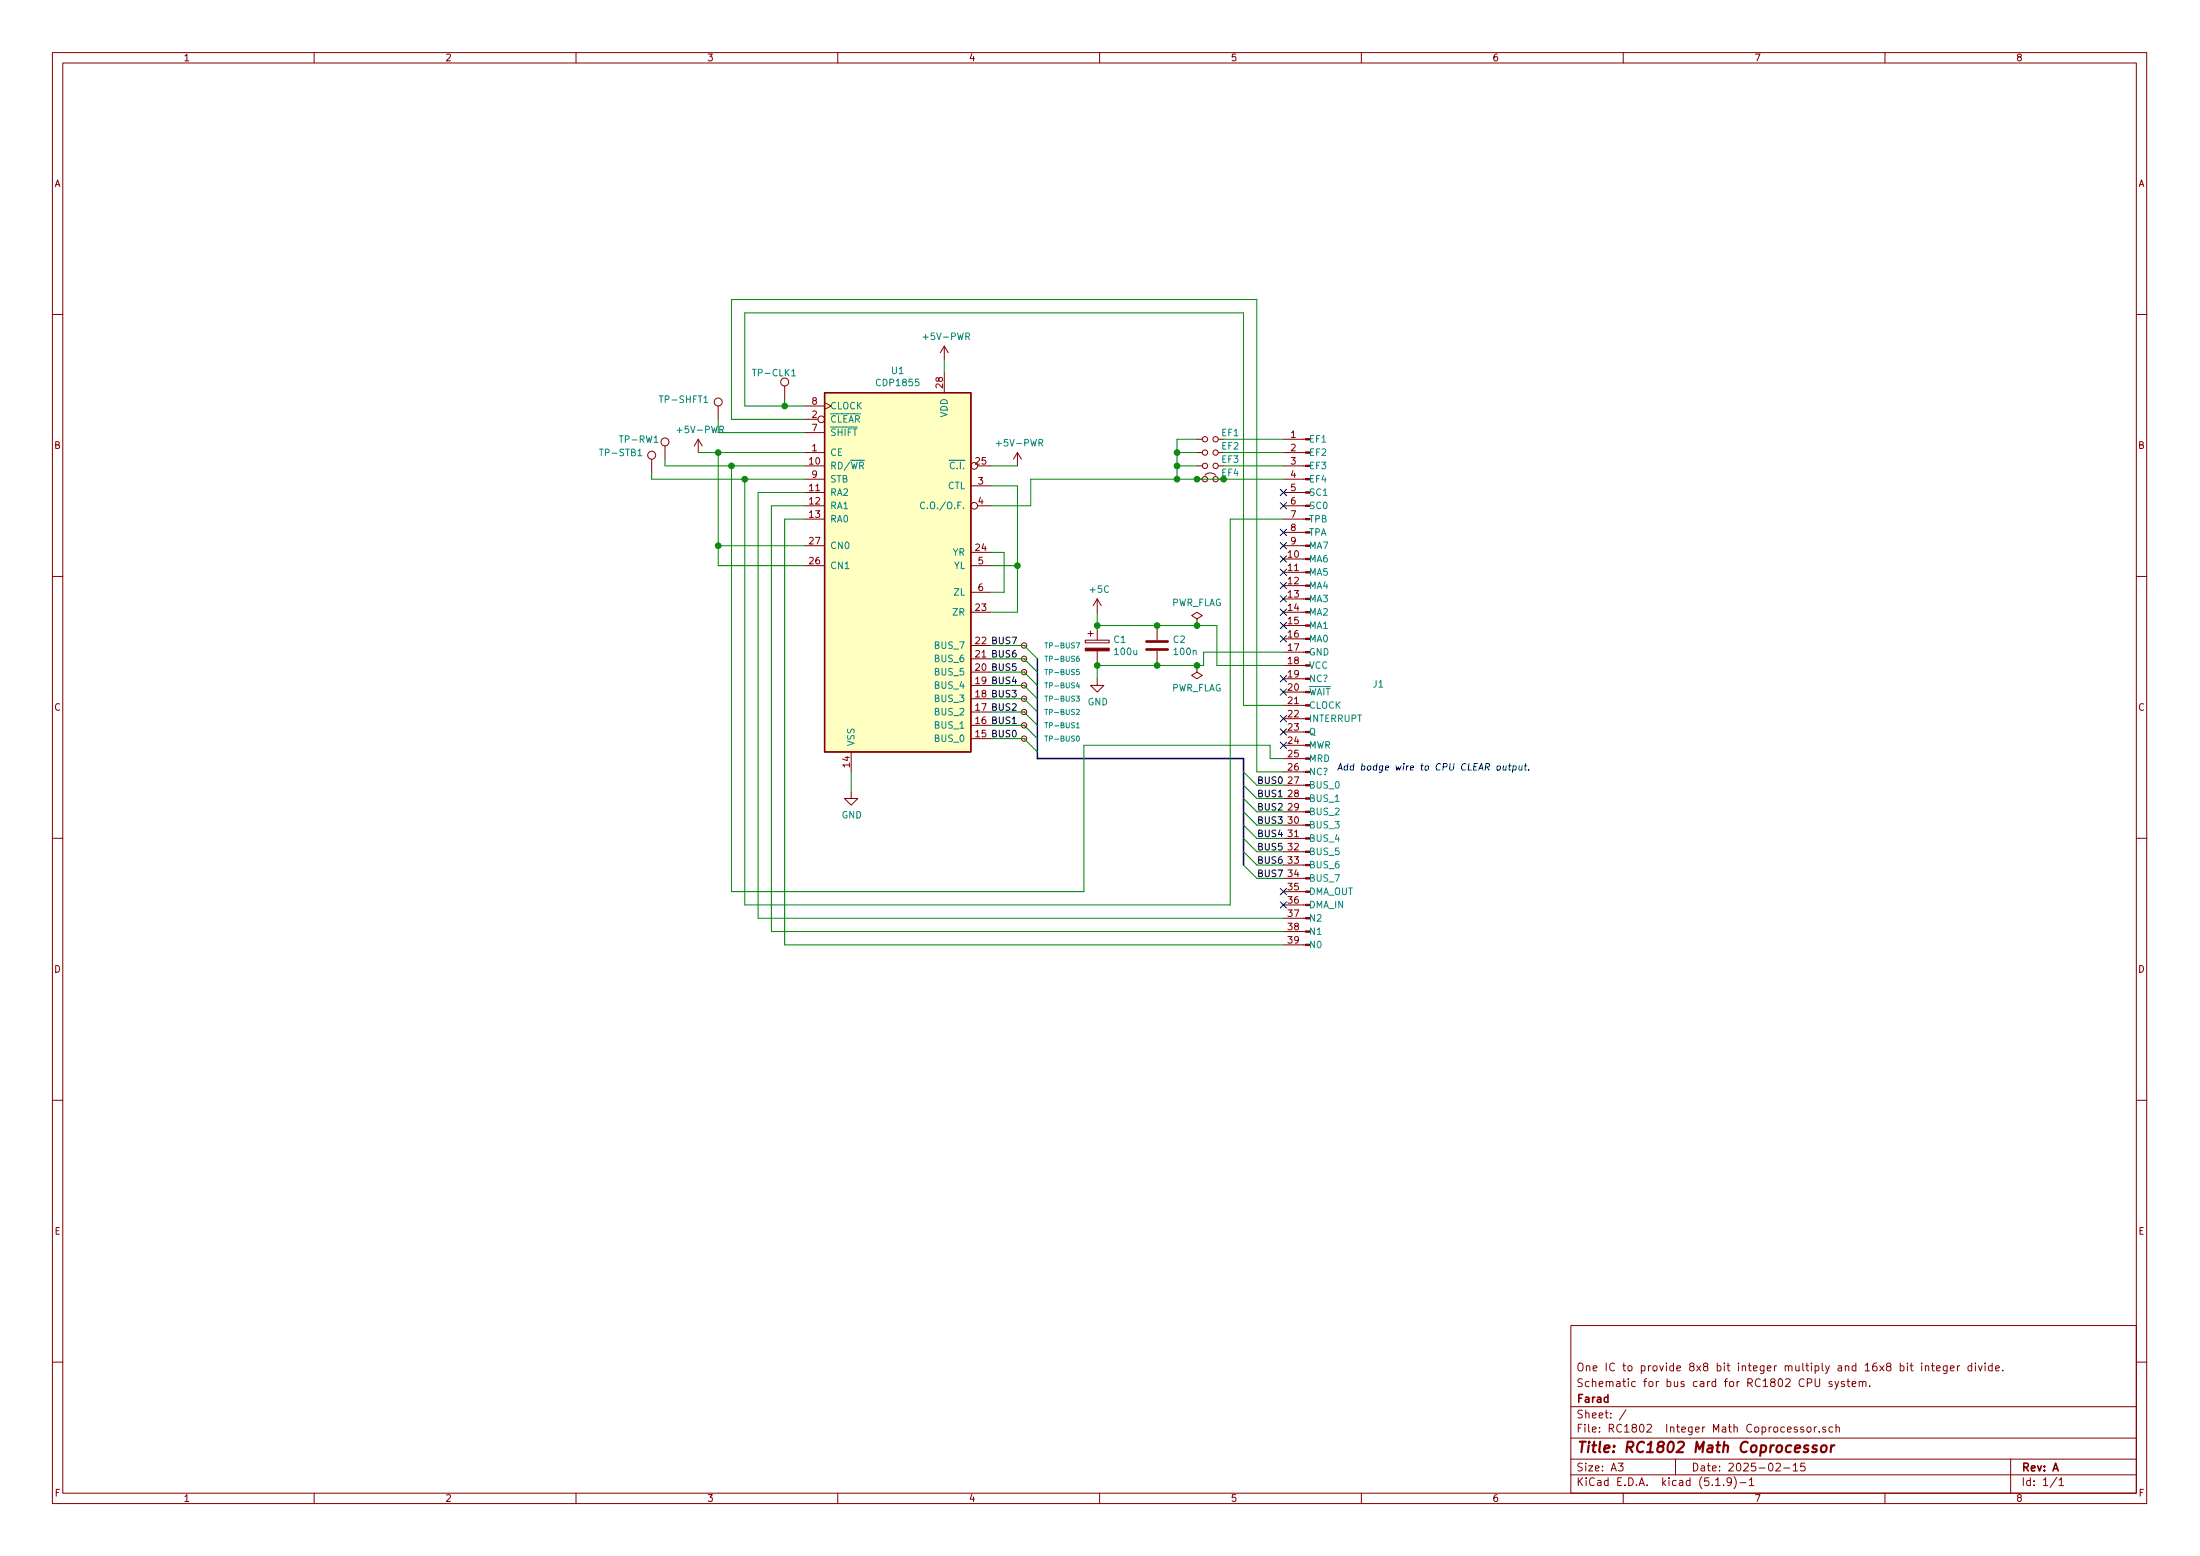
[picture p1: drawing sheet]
EESchema Schematic File Version 4
EELAYER 30 0
EELAYER END
$Descr A3 16535 11693
encoding utf-8
Sheet 1 1
Title "RC1802 Math Coprocessor"
Date "2025-02-15"
Rev "A"
Comp "Farad"
Comment1 "Schematic for bus card for RC1802 CPU system."
Comment2 "One IC to provide 8x8 bit integer multiply and 16x8 bit integer divide."
Comment3 ""
Comment4 ""
$EndDescr
$Comp
L power:GND #PWR0101
U 1 1
P 6400 5950
F 0 "#PWR0101" H 6400 5700 50  0001 C CNN
F 1 "GND" H 6405 5777 50  0000 C CNN
F 2 "" H 6400 5950 50  0001 C CNN
F 3 "" H 6400 5950 50  0001 C CNN
	1    6400 5950
	1    0    0    -1  
$EndComp
Entry Wire Line
	7700 4850 7800 4950
Entry Wire Line
	7700 4950 7800 5050
Entry Wire Line
	7700 5050 7800 5150
Entry Wire Line
	7700 5150 7800 5250
Entry Wire Line
	7700 5250 7800 5350
Entry Wire Line
	7700 5350 7800 5450
Entry Wire Line
	7700 5450 7800 5550
Entry Wire Line
	7700 5550 7800 5650
Wire Wire Line
	5500 2250 5500 3150
Text Notes 10050 5800 0    50   Italic 0
Add bodge wire to CPU CLEAR output.
Wire Wire Line
	9650 5300 9350 5300
Wire Wire Line
	5600 2350 5600 3050
Wire Wire Line
	5400 4100 5400 3400
Wire Wire Line
	5800 3800 5800 7000
Wire Wire Line
	5500 3500 5500 6700
Wire Wire Line
	8150 6700 8150 5600
Wire Wire Line
	9550 5600 9550 5700
Wire Wire Line
	7750 3800 7750 3600
Wire Wire Line
	7650 4250 7650 4600
Wire Wire Line
	7650 3650 7650 4250
Connection ~ 7650 4250
Wire Wire Line
	7550 4150 7550 4450
$Comp
L Device:CP C1
U 1 1
P 8250 4850
F 0 "C1" H 8368 4896 50  0000 L CNN
F 1 "100u" H 8368 4805 50  0000 L CNN
F 2 "CP_Radial_D5.0mm_P2.50mm" H 8288 4700 50  0001 C CNN
F 3 "~" H 8250 4850 50  0001 C CNN
	1    8250 4850
	1    0    0    -1  
$EndComp
$Comp
L Device:C C2
U 1 1
P 8700 4850
F 0 "C2" H 8815 4896 50  0000 L CNN
F 1 "100n" H 8815 4805 50  0000 L CNN
F 2 "C_Disc_D4.7mm_W2.5mm_P5.00mm" H 8738 4700 50  0001 C CNN
F 3 "~" H 8700 4850 50  0001 C CNN
	1    8700 4850
	1    0    0    -1  
$EndComp
$Comp
L power:+5C #PWR0105
U 1 1
P 8250 4600
F 0 "#PWR0105" H 8250 4450 50  0001 C CNN
F 1 "+5C" H 8265 4773 50  0000 C CNN
F 2 "" H 8250 4600 50  0001 C CNN
F 3 "" H 8250 4600 50  0001 C CNN
	1    8250 4600
	1    0    0    -1  
$EndComp
$Comp
L power:GND #PWR0106
U 1 1
P 8250 5100
F 0 "#PWR0106" H 8250 4850 50  0001 C CNN
F 1 "GND" H 8255 4927 50  0000 C CNN
F 2 "" H 8250 5100 50  0001 C CNN
F 3 "" H 8250 5100 50  0001 C CNN
	1    8250 5100
	1    0    0    -1  
$EndComp
Wire Wire Line
	8250 4600 8250 4700
Connection ~ 8250 4700
Wire Wire Line
	8700 4700 9000 4700
Wire Wire Line
	9150 4700 9150 5000
Connection ~ 8700 4700
Wire Wire Line
	8250 5100 8250 5000
Connection ~ 8250 5000
Wire Wire Line
	9050 5000 9050 4900
Connection ~ 8700 5000
Connection ~ 5400 3400
Wire Wire Line
	5400 3400 5250 3400
Wire Wire Line
	5500 6700 8150 6700
Wire Wire Line
	8250 4700 8700 4700
Wire Wire Line
	8250 5000 8700 5000
Wire Wire Line
	9550 5700 9650 5700
Wire Wire Line
	9250 3900 9650 3900
Wire Wire Line
	5900 3900 5900 7100
Wire Wire Line
	9350 2350 9350 5300
Wire Wire Line
	5700 3700 5700 6900
Wire Wire Line
	9450 6500 9650 6500
Wire Wire Line
	9450 6400 9650 6400
Wire Wire Line
	9450 6300 9650 6300
Wire Wire Line
	9450 6200 9650 6200
Wire Wire Line
	9450 6100 9650 6100
Wire Wire Line
	9450 6000 9650 6000
Wire Wire Line
	9450 5800 9450 2250
Wire Wire Line
	9250 3900 9250 6800
Wire Wire Line
	9450 5800 9650 5800
Wire Wire Line
	9350 2350 5600 2350
Wire Bus Line
	7800 5700 9350 5700
Wire Wire Line
	9450 2250 5500 2250
Wire Wire Line
	5700 6900 9650 6900
Wire Wire Line
	5800 7000 9650 7000
Wire Wire Line
	5900 7100 9650 7100
Wire Wire Line
	5600 3600 5600 6800
Wire Wire Line
	8150 5600 9550 5600
$Comp
L RC1802--Integer-Math-Coprocessor:RC1802_card_edge_connector-RC1802-CPU J1
U 1 1
P 9800 5350
F 0 "J1" H 9282 5561 50  0000 R CNN
F 1 "RC1802_card_edge_connector" H 9282 5470 50  0001 R CNN
F 2 "PinHeader_1x39_P2.54mm_Horizontal" H 9800 5350 50  0001 C CNN
F 3 "" H 9800 5350 50  0001 C CNN
	1    9800 5350
	-1   0    0    -1  
$EndComp
$Comp
L Connector:TestPoint_Small TP-BUS7
U 1 1
P 7700 4850
F 0 "TP-BUS7" H 7850 4850 39  0000 L CNN
F 1 "TestPoint_Small" H 7748 4805 50  0001 L CNN
F 2 "" H 7900 4850 50  0001 C CNN
F 3 "~" H 7900 4850 50  0001 C CNN
	1    7700 4850
	1    0    0    -1  
$EndComp
$Comp
L Connector:TestPoint_Small TP-BUS6
U 1 1
P 7700 4950
F 0 "TP-BUS6" H 7850 4950 39  0000 L CNN
F 1 "TestPoint_Small" H 7748 4905 50  0001 L CNN
F 2 "" H 7900 4950 50  0001 C CNN
F 3 "~" H 7900 4950 50  0001 C CNN
	1    7700 4950
	1    0    0    -1  
$EndComp
$Comp
L Connector:TestPoint_Small TP-BUS5
U 1 1
P 7700 5050
F 0 "TP-BUS5" H 7850 5050 39  0000 L CNN
F 1 "TestPoint_Small" H 7748 5005 50  0001 L CNN
F 2 "" H 7900 5050 50  0001 C CNN
F 3 "~" H 7900 5050 50  0001 C CNN
	1    7700 5050
	1    0    0    -1  
$EndComp
$Comp
L Connector:TestPoint_Small TP-BUS4
U 1 1
P 7700 5150
F 0 "TP-BUS4" H 7850 5150 39  0000 L CNN
F 1 "TestPoint_Small" H 7748 5105 50  0001 L CNN
F 2 "" H 7900 5150 50  0001 C CNN
F 3 "~" H 7900 5150 50  0001 C CNN
	1    7700 5150
	1    0    0    -1  
$EndComp
$Comp
L Connector:TestPoint_Small TP-BUS3
U 1 1
P 7700 5250
F 0 "TP-BUS3" H 7850 5250 39  0000 L CNN
F 1 "TestPoint_Small" H 7748 5205 50  0001 L CNN
F 2 "" H 7900 5250 50  0001 C CNN
F 3 "~" H 7900 5250 50  0001 C CNN
	1    7700 5250
	1    0    0    -1  
$EndComp
$Comp
L Connector:TestPoint_Small TP-BUS2
U 1 1
P 7700 5350
F 0 "TP-BUS2" H 7850 5350 39  0000 L CNN
F 1 "TestPoint_Small" H 7748 5305 50  0001 L CNN
F 2 "" H 7900 5350 50  0001 C CNN
F 3 "~" H 7900 5350 50  0001 C CNN
	1    7700 5350
	1    0    0    -1  
$EndComp
$Comp
L Connector:TestPoint_Small TP-BUS1
U 1 1
P 7700 5450
F 0 "TP-BUS1" H 7850 5450 39  0000 L CNN
F 1 "TestPoint_Small" H 7748 5405 50  0001 L CNN
F 2 "" H 7900 5450 50  0001 C CNN
F 3 "~" H 7900 5450 50  0001 C CNN
	1    7700 5450
	1    0    0    -1  
$EndComp
$Comp
L Connector:TestPoint_Small TP-BUS0
U 1 1
P 7700 5550
F 0 "TP-BUS0" H 7850 5550 39  0000 L CNN
F 1 "TestPoint_Small" H 7748 5505 50  0001 L CNN
F 2 "" H 7900 5550 50  0001 C CNN
F 3 "~" H 7900 5550 50  0001 C CNN
	1    7700 5550
	1    0    0    -1  
$EndComp
Wire Wire Line
	5400 3250 5400 3150
$Comp
L Connector:TestPoint TP-SHFT1
U 1 1
P 5400 3150
F 0 "TP-SHFT1" H 4950 3300 50  0000 L CNN
F 1 "TestPoint" H 5458 3177 50  0001 L CNN
F 2 "" H 5600 3150 50  0001 C CNN
F 3 "~" H 5600 3150 50  0001 C CNN
	1    5400 3150
	1    0    0    -1  
$EndComp
Wire Wire Line
	5500 3500 5000 3500
Wire Wire Line
	5000 3500 5000 3450
Connection ~ 5500 3500
Wire Wire Line
	5600 3600 4900 3600
Wire Wire Line
	4900 3600 4900 3550
Connection ~ 5600 3600
$Comp
L Connector:TestPoint TP-CLK1
U 1 1
P 5900 3000
F 0 "TP-CLK1" H 5650 3200 50  0000 L CNN
F 1 "TestPoint" H 5958 3027 50  0001 L CNN
F 2 "" H 6100 3000 50  0001 C CNN
F 3 "~" H 6100 3000 50  0001 C CNN
	1    5900 3000
	1    0    0    -1  
$EndComp
$Comp
L Connector:TestPoint TP-RW1
U 1 1
P 5000 3450
F 0 "TP-RW1" H 4650 3600 50  0000 L CNN
F 1 "TestPoint" H 5058 3470 50  0001 L CNN
F 2 "" H 5200 3450 50  0001 C CNN
F 3 "~" H 5200 3450 50  0001 C CNN
	1    5000 3450
	1    0    0    -1  
$EndComp
$Comp
L Connector:TestPoint TP-STB1
U 1 1
P 4900 3550
F 0 "TP-STB1" H 4500 3700 50  0000 L CNN
F 1 "TestPoint" H 4958 3577 50  0001 L CNN
F 2 "" H 5100 3550 50  0001 C CNN
F 3 "~" H 5100 3550 50  0001 C CNN
	1    4900 3550
	1    0    0    -1  
$EndComp
Wire Wire Line
	7550 4450 7450 4450
Wire Wire Line
	7450 4250 7650 4250
Wire Wire Line
	7450 3800 7750 3800
Wire Wire Line
	7450 3650 7650 3650
Wire Wire Line
	7450 4150 7550 4150
Wire Wire Line
	7650 4600 7450 4600
Wire Wire Line
	7450 4850 7700 4850
Wire Wire Line
	7450 4950 7700 4950
Wire Wire Line
	7450 5050 7700 5050
Wire Wire Line
	7450 5150 7700 5150
Wire Wire Line
	7450 5250 7700 5250
Wire Wire Line
	7450 5350 7700 5350
Wire Wire Line
	7450 5450 7700 5450
Wire Wire Line
	7450 5550 7700 5550
Wire Wire Line
	6400 5800 6400 5950
Wire Wire Line
	5600 3050 5900 3050
Wire Wire Line
	5900 3000 5900 3050
Connection ~ 5900 3050
$Comp
L Device:Jumper_NC_Small EF4
U 1 1
P 9100 3600
F 0 "EF4" H 9250 3650 50  0000 C CNN
F 1 "Jumper_NC_Small" H 9100 3721 50  0001 C CNN
F 2 "Connector_PinHeader_2.54mm:PinHeader_1x02_P2.54mm_Vertical" H 9100 3600 50  0001 C CNN
F 3 "~" H 9100 3600 50  0001 C CNN
	1    9100 3600
	1    0    0    -1  
$EndComp
Wire Wire Line
	7750 3600 8850 3600
Wire Wire Line
	9200 3600 9650 3600
$Comp
L Device:Jumper_NO_Small EF3
U 1 1
P 9100 3500
F 0 "EF3" H 9250 3550 50  0000 C CNN
F 1 "Jumper_NO_Small" H 9100 3594 50  0001 C CNN
F 2 "Connector_PinHeader_2.54mm:PinHeader_1x02_P2.54mm_Vertical" H 9100 3500 50  0001 C CNN
F 3 "~" H 9100 3500 50  0001 C CNN
	1    9100 3500
	1    0    0    -1  
$EndComp
$Comp
L Device:Jumper_NO_Small EF2
U 1 1
P 9100 3400
F 0 "EF2" H 9250 3450 50  0000 C CNN
F 1 "Jumper_NO_Small" H 9100 3494 50  0001 C CNN
F 2 "Connector_PinHeader_2.54mm:PinHeader_1x02_P2.54mm_Vertical" H 9100 3400 50  0001 C CNN
F 3 "~" H 9100 3400 50  0001 C CNN
	1    9100 3400
	1    0    0    -1  
$EndComp
$Comp
L Device:Jumper_NO_Small EF1
U 1 1
P 9100 3300
F 0 "EF1" H 9250 3350 50  0000 C CNN
F 1 "Jumper_NO_Small" H 9100 3394 50  0001 C CNN
F 2 "Connector_PinHeader_2.54mm:PinHeader_1x02_P2.54mm_Vertical" V 9100 3300 50  0001 C CNN
F 3 "~" H 9100 3300 50  0001 C CNN
	1    9100 3300
	1    0    0    -1  
$EndComp
Wire Wire Line
	9200 3300 9650 3300
Wire Wire Line
	9200 3400 9650 3400
Wire Wire Line
	9200 3500 9650 3500
Wire Wire Line
	8850 3300 8850 3400
Connection ~ 8850 3600
Wire Wire Line
	8850 3600 9000 3600
Wire Wire Line
	8850 3300 9000 3300
Wire Wire Line
	8850 3400 9000 3400
Connection ~ 8850 3400
Wire Wire Line
	8850 3400 8850 3500
Wire Wire Line
	8850 3500 9000 3500
Connection ~ 8850 3500
Wire Wire Line
	8850 3500 8850 3600
NoConn ~ 9650 3700
NoConn ~ 9650 3800
NoConn ~ 9650 4000
NoConn ~ 9650 4100
NoConn ~ 9650 4200
NoConn ~ 9650 4300
NoConn ~ 9650 4400
NoConn ~ 9650 4500
NoConn ~ 9650 4600
NoConn ~ 9650 4700
NoConn ~ 9650 4800
NoConn ~ 9650 5100
NoConn ~ 9650 5200
NoConn ~ 9650 5400
NoConn ~ 9650 5500
NoConn ~ 9650 5600
NoConn ~ 9650 6700
NoConn ~ 9650 6800
Wire Wire Line
	9150 5000 9650 5000
Wire Wire Line
	9050 4900 9650 4900
Entry Wire Line
	9350 5800 9450 5900
Entry Wire Line
	9350 5900 9450 6000
Entry Wire Line
	9350 6000 9450 6100
Entry Wire Line
	9350 6100 9450 6200
Entry Wire Line
	9350 6200 9450 6300
Entry Wire Line
	9350 6300 9450 6400
Entry Wire Line
	9350 6400 9450 6500
Entry Wire Line
	9350 6500 9450 6600
Wire Wire Line
	9650 5900 9450 5900
Wire Wire Line
	5400 4100 5400 4250
Connection ~ 5400 4100
$Comp
L power:PWR_FLAG #FLG0101
U 1 1
P 9000 4700
F 0 "#FLG0101" H 9000 4775 50  0001 C CNN
F 1 "PWR_FLAG" H 9000 4873 50  0000 C CNN
F 2 "" H 9000 4700 50  0001 C CNN
F 3 "~" H 9000 4700 50  0001 C CNN
	1    9000 4700
	1    0    0    -1  
$EndComp
Connection ~ 9000 4700
Wire Wire Line
	9000 4700 9150 4700
Wire Wire Line
	8700 5000 9000 5000
$Comp
L power:PWR_FLAG #FLG0102
U 1 1
P 9000 5000
F 0 "#FLG0102" H 9000 5075 50  0001 C CNN
F 1 "PWR_FLAG" H 9000 5173 50  0000 C CNN
F 2 "" H 9000 5000 50  0001 C CNN
F 3 "~" H 9000 5000 50  0001 C CNN
	1    9000 5000
	-1   0    0    1   
$EndComp
Connection ~ 9000 5000
Wire Wire Line
	9000 5000 9050 5000
Wire Wire Line
	7100 2700 7100 2800
$Comp
L +5v-POWER:+5V-PWR #PWR0103
U 1 1
P 5250 3400
F 0 "#PWR0103" H 5250 3250 50  0001 C CNN
F 1 "+5V-PWR" H 5265 3573 50  0000 C CNN
F 2 "" H 5250 3400 50  0001 C CNN
F 3 "" H 5250 3400 50  0001 C CNN
	1    5250 3400
	1    0    0    -1  
$EndComp
$Comp
L +5v-POWER:+5V-PWR #PWR0102
U 1 1
P 7100 2700
F 0 "#PWR0102" H 7100 2550 50  0001 C CNN
F 1 "+5V-PWR" H 7115 2873 50  0000 C CNN
F 2 "" H 7100 2700 50  0001 C CNN
F 3 "" H 7100 2700 50  0001 C CNN
	1    7100 2700
	1    0    0    -1  
$EndComp
$Comp
L +5v-POWER:+5V-PWR #PWR0104
U 1 1
P 7650 3500
F 0 "#PWR0104" H 7650 3350 50  0001 C CNN
F 1 "+5V-PWR" H 7665 3673 50  0000 C CNN
F 2 "" H 7650 3500 50  0001 C CNN
F 3 "" H 7650 3500 50  0001 C CNN
	1    7650 3500
	1    0    0    -1  
$EndComp
Wire Wire Line
	7450 3500 7650 3500
Wire Wire Line
	9000 3600 9200 3600
Connection ~ 9000 3600
Connection ~ 9200 3600
Wire Wire Line
	5600 6800 9250 6800
Wire Wire Line
	9650 6600 9450 6600
Text Label 9450 5900 0    50   ~ 0
BUS0
Text Label 9450 6000 0    50   ~ 0
BUS1
Text Label 9450 6100 0    50   ~ 0
BUS2
Text Label 9450 6200 0    50   ~ 0
BUS3
Text Label 9450 6300 0    50   ~ 0
BUS4
Text Label 9450 6400 0    50   ~ 0
BUS5
Text Label 9450 6500 0    50   ~ 0
BUS6
Text Label 9450 6600 0    50   ~ 0
BUS7
Wire Wire Line
	5400 4250 6050 4250
Wire Wire Line
	6050 4100 5400 4100
Wire Wire Line
	5900 3900 6050 3900
Wire Wire Line
	6050 3800 5800 3800
Wire Wire Line
	6050 3700 5700 3700
Wire Wire Line
	6050 3600 5600 3600
Wire Wire Line
	6050 3500 5500 3500
Wire Wire Line
	6050 3400 5400 3400
Wire Wire Line
	6050 3250 5400 3250
Wire Wire Line
	5500 3150 6050 3150
Wire Wire Line
	5900 3050 6050 3050
Text Label 7450 4850 0    50   ~ 0
BUS7
$Comp
L RC1802--Integer-Math-Coprocessor:CDP1855-cdp1802 U1
U 1 1
P 6750 4300
F 0 "U1" H 6750 5817 50  0000 C CNN
F 1 "CDP1855" H 6750 5726 50  0000 C CNN
F 2 "CDP1855_Socket" H 8300 4650 50  0001 C CNN
F 3 "" H 8300 4650 50  0001 C CNN
	1    6750 4300
	1    0    0    -1  
$EndComp
Text Label 7450 4950 0    50   ~ 0
BUS6
Text Label 7450 5050 0    50   ~ 0
BUS5
Text Label 7450 5150 0    50   ~ 0
BUS4
Text Label 7450 5250 0    50   ~ 0
BUS3
Text Label 7450 5350 0    50   ~ 0
BUS2
Text Label 7450 5450 0    50   ~ 0
BUS1
Text Label 7450 5550 0    50   ~ 0
BUS0
Wire Bus Line
	9350 5700 9350 6500
Wire Bus Line
	7800 4950 7800 5700
$EndSCHEMATC
